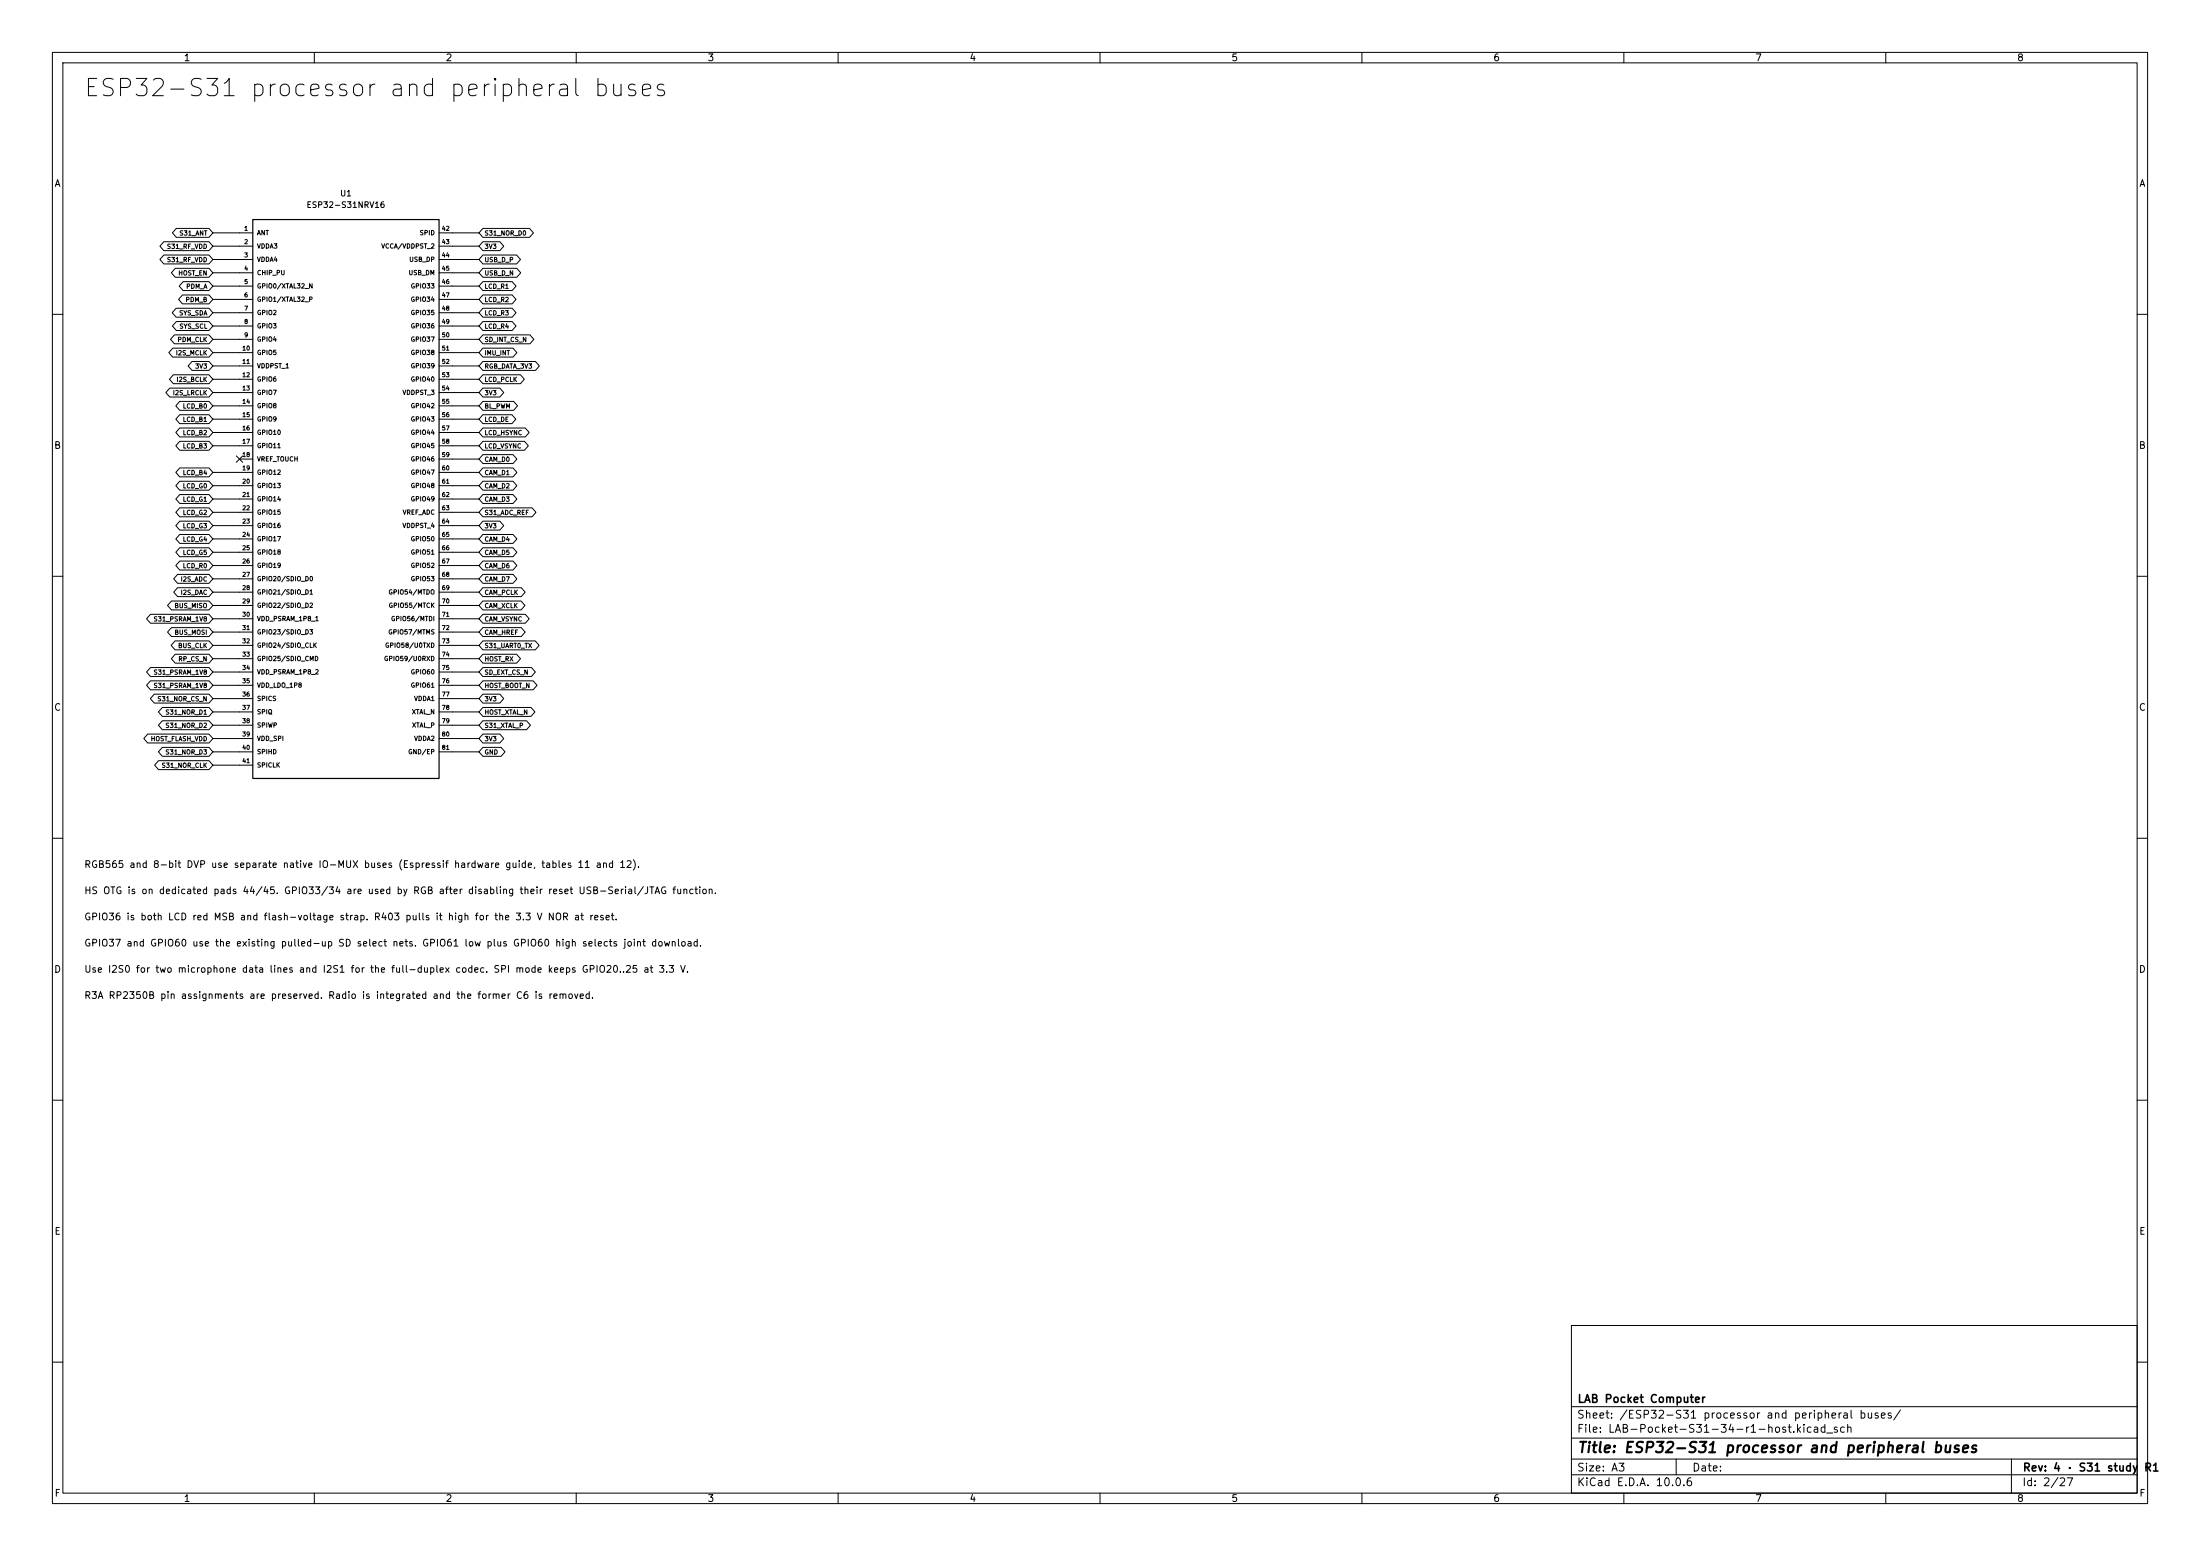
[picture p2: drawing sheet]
(kicad_sch (version 20260101) (generator eeschema) (paper "A3") (title_block (title "ESP32-S31 processor and peripheral buses") (rev "4 · S31 study R1") (company "LAB Pocket Computer")) (lib_symbols
(symbol "S31_34:Part_U1" (pin_names (offset 0.7)) (in_bom yes) (on_board yes)
(property "Reference" "U" (at 0 58.34 0) (effects (font (size 1.1 1.1))))
(property "Value" "ESP32-S31NRV16" (at 0 55.34 0) (effects (font (size 1.1 1.1))))
(symbol "Part_U1_0_1" (rectangle (start -17.78 53.34) (end 17.78 -53.34) (stroke (width 0.23) (type default))(fill (type background))))
(symbol "Part_U1_1_1"
(pin bidirectional line (at -20.32 50.8 0) (length 2.54) (name "ANT" (effects (font (size 0.85 0.85)))) (number "1" (effects (font (size 0.8 0.8)))))
(pin power_in line (at -20.32 48.26 0) (length 2.54) (name "VDDA3" (effects (font (size 0.85 0.85)))) (number "2" (effects (font (size 0.8 0.8)))))
(pin power_in line (at -20.32 45.72 0) (length 2.54) (name "VDDA4" (effects (font (size 0.85 0.85)))) (number "3" (effects (font (size 0.8 0.8)))))
(pin input line (at -20.32 43.18 0) (length 2.54) (name "CHIP_PU" (effects (font (size 0.85 0.85)))) (number "4" (effects (font (size 0.8 0.8)))))
(pin bidirectional line (at -20.32 40.64 0) (length 2.54) (name "GPIO0/XTAL32_N" (effects (font (size 0.85 0.85)))) (number "5" (effects (font (size 0.8 0.8)))))
(pin bidirectional line (at -20.32 38.1 0) (length 2.54) (name "GPIO1/XTAL32_P" (effects (font (size 0.85 0.85)))) (number "6" (effects (font (size 0.8 0.8)))))
(pin bidirectional line (at -20.32 35.56 0) (length 2.54) (name "GPIO2" (effects (font (size 0.85 0.85)))) (number "7" (effects (font (size 0.8 0.8)))))
(pin bidirectional line (at -20.32 33.02 0) (length 2.54) (name "GPIO3" (effects (font (size 0.85 0.85)))) (number "8" (effects (font (size 0.8 0.8)))))
(pin bidirectional line (at -20.32 30.48 0) (length 2.54) (name "GPIO4" (effects (font (size 0.85 0.85)))) (number "9" (effects (font (size 0.8 0.8)))))
(pin bidirectional line (at -20.32 27.94 0) (length 2.54) (name "GPIO5" (effects (font (size 0.85 0.85)))) (number "10" (effects (font (size 0.8 0.8)))))
(pin power_in line (at -20.32 25.4 0) (length 2.54) (name "VDDPST_1" (effects (font (size 0.85 0.85)))) (number "11" (effects (font (size 0.8 0.8)))))
(pin bidirectional line (at -20.32 22.86 0) (length 2.54) (name "GPIO6" (effects (font (size 0.85 0.85)))) (number "12" (effects (font (size 0.8 0.8)))))
(pin bidirectional line (at -20.32 20.32 0) (length 2.54) (name "GPIO7" (effects (font (size 0.85 0.85)))) (number "13" (effects (font (size 0.8 0.8)))))
(pin bidirectional line (at -20.32 17.78 0) (length 2.54) (name "GPIO8" (effects (font (size 0.85 0.85)))) (number "14" (effects (font (size 0.8 0.8)))))
(pin bidirectional line (at -20.32 15.24 0) (length 2.54) (name "GPIO9" (effects (font (size 0.85 0.85)))) (number "15" (effects (font (size 0.8 0.8)))))
(pin bidirectional line (at -20.32 12.7 0) (length 2.54) (name "GPIO10" (effects (font (size 0.85 0.85)))) (number "16" (effects (font (size 0.8 0.8)))))
(pin bidirectional line (at -20.32 10.16 0) (length 2.54) (name "GPIO11" (effects (font (size 0.85 0.85)))) (number "17" (effects (font (size 0.8 0.8)))))
(pin passive line (at -20.32 7.62 0) (length 2.54) (name "VREF_TOUCH" (effects (font (size 0.85 0.85)))) (number "18" (effects (font (size 0.8 0.8)))))
(pin bidirectional line (at -20.32 5.08 0) (length 2.54) (name "GPIO12" (effects (font (size 0.85 0.85)))) (number "19" (effects (font (size 0.8 0.8)))))
(pin bidirectional line (at -20.32 2.54 0) (length 2.54) (name "GPIO13" (effects (font (size 0.85 0.85)))) (number "20" (effects (font (size 0.8 0.8)))))
(pin bidirectional line (at -20.32 0 0) (length 2.54) (name "GPIO14" (effects (font (size 0.85 0.85)))) (number "21" (effects (font (size 0.8 0.8)))))
(pin bidirectional line (at -20.32 -2.54 0) (length 2.54) (name "GPIO15" (effects (font (size 0.85 0.85)))) (number "22" (effects (font (size 0.8 0.8)))))
(pin bidirectional line (at -20.32 -5.08 0) (length 2.54) (name "GPIO16" (effects (font (size 0.85 0.85)))) (number "23" (effects (font (size 0.8 0.8)))))
(pin bidirectional line (at -20.32 -7.62 0) (length 2.54) (name "GPIO17" (effects (font (size 0.85 0.85)))) (number "24" (effects (font (size 0.8 0.8)))))
(pin bidirectional line (at -20.32 -10.16 0) (length 2.54) (name "GPIO18" (effects (font (size 0.85 0.85)))) (number "25" (effects (font (size 0.8 0.8)))))
(pin bidirectional line (at -20.32 -12.7 0) (length 2.54) (name "GPIO19" (effects (font (size 0.85 0.85)))) (number "26" (effects (font (size 0.8 0.8)))))
(pin bidirectional line (at -20.32 -15.24 0) (length 2.54) (name "GPIO20/SDIO_D0" (effects (font (size 0.85 0.85)))) (number "27" (effects (font (size 0.8 0.8)))))
(pin bidirectional line (at -20.32 -17.78 0) (length 2.54) (name "GPIO21/SDIO_D1" (effects (font (size 0.85 0.85)))) (number "28" (effects (font (size 0.8 0.8)))))
(pin bidirectional line (at -20.32 -20.32 0) (length 2.54) (name "GPIO22/SDIO_D2" (effects (font (size 0.85 0.85)))) (number "29" (effects (font (size 0.8 0.8)))))
(pin power_in line (at -20.32 -22.86 0) (length 2.54) (name "VDD_PSRAM_1P8_1" (effects (font (size 0.85 0.85)))) (number "30" (effects (font (size 0.8 0.8)))))
(pin bidirectional line (at -20.32 -25.4 0) (length 2.54) (name "GPIO23/SDIO_D3" (effects (font (size 0.85 0.85)))) (number "31" (effects (font (size 0.8 0.8)))))
(pin bidirectional line (at -20.32 -27.94 0) (length 2.54) (name "GPIO24/SDIO_CLK" (effects (font (size 0.85 0.85)))) (number "32" (effects (font (size 0.8 0.8)))))
(pin bidirectional line (at -20.32 -30.48 0) (length 2.54) (name "GPIO25/SDIO_CMD" (effects (font (size 0.85 0.85)))) (number "33" (effects (font (size 0.8 0.8)))))
(pin power_in line (at -20.32 -33.02 0) (length 2.54) (name "VDD_PSRAM_1P8_2" (effects (font (size 0.85 0.85)))) (number "34" (effects (font (size 0.8 0.8)))))
(pin power_out line (at -20.32 -35.56 0) (length 2.54) (name "VDD_LDO_1P8" (effects (font (size 0.85 0.85)))) (number "35" (effects (font (size 0.8 0.8)))))
(pin output line (at -20.32 -38.1 0) (length 2.54) (name "SPICS" (effects (font (size 0.85 0.85)))) (number "36" (effects (font (size 0.8 0.8)))))
(pin bidirectional line (at -20.32 -40.64 0) (length 2.54) (name "SPIQ" (effects (font (size 0.85 0.85)))) (number "37" (effects (font (size 0.8 0.8)))))
(pin bidirectional line (at -20.32 -43.18 0) (length 2.54) (name "SPIWP" (effects (font (size 0.85 0.85)))) (number "38" (effects (font (size 0.8 0.8)))))
(pin power_out line (at -20.32 -45.72 0) (length 2.54) (name "VDD_SPI" (effects (font (size 0.85 0.85)))) (number "39" (effects (font (size 0.8 0.8)))))
(pin bidirectional line (at -20.32 -48.26 0) (length 2.54) (name "SPIHD" (effects (font (size 0.85 0.85)))) (number "40" (effects (font (size 0.8 0.8)))))
(pin output line (at -20.32 -50.8 0) (length 2.54) (name "SPICLK" (effects (font (size 0.85 0.85)))) (number "41" (effects (font (size 0.8 0.8)))))
(pin bidirectional line (at 20.32 50.8 180) (length 2.54) (name "SPID" (effects (font (size 0.85 0.85)))) (number "42" (effects (font (size 0.8 0.8)))))
(pin power_in line (at 20.32 48.26 180) (length 2.54) (name "VCCA/VDDPST_2" (effects (font (size 0.85 0.85)))) (number "43" (effects (font (size 0.8 0.8)))))
(pin bidirectional line (at 20.32 45.72 180) (length 2.54) (name "USB_DP" (effects (font (size 0.85 0.85)))) (number "44" (effects (font (size 0.8 0.8)))))
(pin bidirectional line (at 20.32 43.18 180) (length 2.54) (name "USB_DM" (effects (font (size 0.85 0.85)))) (number "45" (effects (font (size 0.8 0.8)))))
(pin bidirectional line (at 20.32 40.64 180) (length 2.54) (name "GPIO33" (effects (font (size 0.85 0.85)))) (number "46" (effects (font (size 0.8 0.8)))))
(pin bidirectional line (at 20.32 38.1 180) (length 2.54) (name "GPIO34" (effects (font (size 0.85 0.85)))) (number "47" (effects (font (size 0.8 0.8)))))
(pin bidirectional line (at 20.32 35.56 180) (length 2.54) (name "GPIO35" (effects (font (size 0.85 0.85)))) (number "48" (effects (font (size 0.8 0.8)))))
(pin bidirectional line (at 20.32 33.02 180) (length 2.54) (name "GPIO36" (effects (font (size 0.85 0.85)))) (number "49" (effects (font (size 0.8 0.8)))))
(pin bidirectional line (at 20.32 30.48 180) (length 2.54) (name "GPIO37" (effects (font (size 0.85 0.85)))) (number "50" (effects (font (size 0.8 0.8)))))
(pin bidirectional line (at 20.32 27.94 180) (length 2.54) (name "GPIO38" (effects (font (size 0.85 0.85)))) (number "51" (effects (font (size 0.8 0.8)))))
(pin bidirectional line (at 20.32 25.4 180) (length 2.54) (name "GPIO39" (effects (font (size 0.85 0.85)))) (number "52" (effects (font (size 0.8 0.8)))))
(pin bidirectional line (at 20.32 22.86 180) (length 2.54) (name "GPIO40" (effects (font (size 0.85 0.85)))) (number "53" (effects (font (size 0.8 0.8)))))
(pin power_in line (at 20.32 20.32 180) (length 2.54) (name "VDDPST_3" (effects (font (size 0.85 0.85)))) (number "54" (effects (font (size 0.8 0.8)))))
(pin bidirectional line (at 20.32 17.78 180) (length 2.54) (name "GPIO42" (effects (font (size 0.85 0.85)))) (number "55" (effects (font (size 0.8 0.8)))))
(pin bidirectional line (at 20.32 15.24 180) (length 2.54) (name "GPIO43" (effects (font (size 0.85 0.85)))) (number "56" (effects (font (size 0.8 0.8)))))
(pin bidirectional line (at 20.32 12.7 180) (length 2.54) (name "GPIO44" (effects (font (size 0.85 0.85)))) (number "57" (effects (font (size 0.8 0.8)))))
(pin bidirectional line (at 20.32 10.16 180) (length 2.54) (name "GPIO45" (effects (font (size 0.85 0.85)))) (number "58" (effects (font (size 0.8 0.8)))))
(pin bidirectional line (at 20.32 7.62 180) (length 2.54) (name "GPIO46" (effects (font (size 0.85 0.85)))) (number "59" (effects (font (size 0.8 0.8)))))
(pin bidirectional line (at 20.32 5.08 180) (length 2.54) (name "GPIO47" (effects (font (size 0.85 0.85)))) (number "60" (effects (font (size 0.8 0.8)))))
(pin bidirectional line (at 20.32 2.54 180) (length 2.54) (name "GPIO48" (effects (font (size 0.85 0.85)))) (number "61" (effects (font (size 0.8 0.8)))))
(pin bidirectional line (at 20.32 0 180) (length 2.54) (name "GPIO49" (effects (font (size 0.85 0.85)))) (number "62" (effects (font (size 0.8 0.8)))))
(pin passive line (at 20.32 -2.54 180) (length 2.54) (name "VREF_ADC" (effects (font (size 0.85 0.85)))) (number "63" (effects (font (size 0.8 0.8)))))
(pin power_in line (at 20.32 -5.08 180) (length 2.54) (name "VDDPST_4" (effects (font (size 0.85 0.85)))) (number "64" (effects (font (size 0.8 0.8)))))
(pin bidirectional line (at 20.32 -7.62 180) (length 2.54) (name "GPIO50" (effects (font (size 0.85 0.85)))) (number "65" (effects (font (size 0.8 0.8)))))
(pin bidirectional line (at 20.32 -10.16 180) (length 2.54) (name "GPIO51" (effects (font (size 0.85 0.85)))) (number "66" (effects (font (size 0.8 0.8)))))
(pin bidirectional line (at 20.32 -12.7 180) (length 2.54) (name "GPIO52" (effects (font (size 0.85 0.85)))) (number "67" (effects (font (size 0.8 0.8)))))
(pin bidirectional line (at 20.32 -15.24 180) (length 2.54) (name "GPIO53" (effects (font (size 0.85 0.85)))) (number "68" (effects (font (size 0.8 0.8)))))
(pin bidirectional line (at 20.32 -17.78 180) (length 2.54) (name "GPIO54/MTDO" (effects (font (size 0.85 0.85)))) (number "69" (effects (font (size 0.8 0.8)))))
(pin bidirectional line (at 20.32 -20.32 180) (length 2.54) (name "GPIO55/MTCK" (effects (font (size 0.85 0.85)))) (number "70" (effects (font (size 0.8 0.8)))))
(pin bidirectional line (at 20.32 -22.86 180) (length 2.54) (name "GPIO56/MTDI" (effects (font (size 0.85 0.85)))) (number "71" (effects (font (size 0.8 0.8)))))
(pin bidirectional line (at 20.32 -25.4 180) (length 2.54) (name "GPIO57/MTMS" (effects (font (size 0.85 0.85)))) (number "72" (effects (font (size 0.8 0.8)))))
(pin bidirectional line (at 20.32 -27.94 180) (length 2.54) (name "GPIO58/U0TXD" (effects (font (size 0.85 0.85)))) (number "73" (effects (font (size 0.8 0.8)))))
(pin bidirectional line (at 20.32 -30.48 180) (length 2.54) (name "GPIO59/U0RXD" (effects (font (size 0.85 0.85)))) (number "74" (effects (font (size 0.8 0.8)))))
(pin bidirectional line (at 20.32 -33.02 180) (length 2.54) (name "GPIO60" (effects (font (size 0.85 0.85)))) (number "75" (effects (font (size 0.8 0.8)))))
(pin bidirectional line (at 20.32 -35.56 180) (length 2.54) (name "GPIO61" (effects (font (size 0.85 0.85)))) (number "76" (effects (font (size 0.8 0.8)))))
(pin power_in line (at 20.32 -38.1 180) (length 2.54) (name "VDDA1" (effects (font (size 0.85 0.85)))) (number "77" (effects (font (size 0.8 0.8)))))
(pin passive line (at 20.32 -40.64 180) (length 2.54) (name "XTAL_N" (effects (font (size 0.85 0.85)))) (number "78" (effects (font (size 0.8 0.8)))))
(pin passive line (at 20.32 -43.18 180) (length 2.54) (name "XTAL_P" (effects (font (size 0.85 0.85)))) (number "79" (effects (font (size 0.8 0.8)))))
(pin power_in line (at 20.32 -45.72 180) (length 2.54) (name "VDDA2" (effects (font (size 0.85 0.85)))) (number "80" (effects (font (size 0.8 0.8)))))
(pin power_in line (at 20.32 -48.26 180) (length 2.54) (name "GND/EP" (effects (font (size 0.85 0.85)))) (number "81" (effects (font (size 0.8 0.8))))))))
(text "ESP32-S31 processor and peripheral buses" (at 16 17 0) (effects (font (size 3.3 3.3)) (justify left)))
(symbol (lib_id "S31_34:Part_U1") (at 66.04 95.25 0) (unit 1) (in_bom yes) (on_board yes) (property "Reference" "U1" (at 66.04 36.91 0) (effects (font (size 1.1 1.1))))(property "Value" "ESP32-S31NRV16" (at 66.04 39.11 0) (effects (font (size 1.1 1.1))))(property "Footprint" "LABR4:S31-QFN80" (at 66.04 95.25 0) (effects (font (size 1.1 1.1)) (hide yes)))(property "Datasheet" "${KIPRJMOD}/../datasheets/ESP32-S31_datasheet.pdf" (at 66.04 95.25 0) (effects (font (size 1.1 1.1)) (hide yes)))(property "MPN" "ESP32-S31NRV16" (at 66.04 95.25 0) (effects (font (size 1.1 1.1)) (hide yes))))
(wire (pts (xy 45.72 44.45) (xy 40.64 44.45)) (stroke (width 0) (type default)))
(global_label "S31_ANT" (shape bidirectional) (at 40.64 44.45 180) (effects (font (size 0.85 0.85)) (justify right)))
(wire (pts (xy 45.72 46.99) (xy 40.64 46.99)) (stroke (width 0) (type default)))
(global_label "S31_RF_VDD" (shape bidirectional) (at 40.64 46.99 180) (effects (font (size 0.85 0.85)) (justify right)))
(wire (pts (xy 45.72 49.53) (xy 40.64 49.53)) (stroke (width 0) (type default)))
(global_label "S31_RF_VDD" (shape bidirectional) (at 40.64 49.53 180) (effects (font (size 0.85 0.85)) (justify right)))
(wire (pts (xy 45.72 52.07) (xy 40.64 52.07)) (stroke (width 0) (type default)))
(global_label "HOST_EN" (shape bidirectional) (at 40.64 52.07 180) (effects (font (size 0.85 0.85)) (justify right)))
(wire (pts (xy 45.72 54.61) (xy 40.64 54.61)) (stroke (width 0) (type default)))
(global_label "PDM_A" (shape bidirectional) (at 40.64 54.61 180) (effects (font (size 0.85 0.85)) (justify right)))
(wire (pts (xy 45.72 57.15) (xy 40.64 57.15)) (stroke (width 0) (type default)))
(global_label "PDM_B" (shape bidirectional) (at 40.64 57.15 180) (effects (font (size 0.85 0.85)) (justify right)))
(wire (pts (xy 45.72 59.69) (xy 40.64 59.69)) (stroke (width 0) (type default)))
(global_label "SYS_SDA" (shape bidirectional) (at 40.64 59.69 180) (effects (font (size 0.85 0.85)) (justify right)))
(wire (pts (xy 45.72 62.23) (xy 40.64 62.23)) (stroke (width 0) (type default)))
(global_label "SYS_SCL" (shape bidirectional) (at 40.64 62.23 180) (effects (font (size 0.85 0.85)) (justify right)))
(wire (pts (xy 45.72 64.77) (xy 40.64 64.77)) (stroke (width 0) (type default)))
(global_label "PDM_CLK" (shape bidirectional) (at 40.64 64.77 180) (effects (font (size 0.85 0.85)) (justify right)))
(wire (pts (xy 45.72 67.31) (xy 40.64 67.31)) (stroke (width 0) (type default)))
(global_label "I2S_MCLK" (shape bidirectional) (at 40.64 67.31 180) (effects (font (size 0.85 0.85)) (justify right)))
(wire (pts (xy 45.72 69.85) (xy 40.64 69.85)) (stroke (width 0) (type default)))
(global_label "3V3" (shape bidirectional) (at 40.64 69.85 180) (effects (font (size 0.85 0.85)) (justify right)))
(wire (pts (xy 45.72 72.39) (xy 40.64 72.39)) (stroke (width 0) (type default)))
(global_label "I2S_BCLK" (shape bidirectional) (at 40.64 72.39 180) (effects (font (size 0.85 0.85)) (justify right)))
(wire (pts (xy 45.72 74.93) (xy 40.64 74.93)) (stroke (width 0) (type default)))
(global_label "I2S_LRCLK" (shape bidirectional) (at 40.64 74.93 180) (effects (font (size 0.85 0.85)) (justify right)))
(wire (pts (xy 45.72 77.47) (xy 40.64 77.47)) (stroke (width 0) (type default)))
(global_label "LCD_B0" (shape bidirectional) (at 40.64 77.47 180) (effects (font (size 0.85 0.85)) (justify right)))
(wire (pts (xy 45.72 80.01) (xy 40.64 80.01)) (stroke (width 0) (type default)))
(global_label "LCD_B1" (shape bidirectional) (at 40.64 80.01 180) (effects (font (size 0.85 0.85)) (justify right)))
(wire (pts (xy 45.72 82.55) (xy 40.64 82.55)) (stroke (width 0) (type default)))
(global_label "LCD_B2" (shape bidirectional) (at 40.64 82.55 180) (effects (font (size 0.85 0.85)) (justify right)))
(wire (pts (xy 45.72 85.09) (xy 40.64 85.09)) (stroke (width 0) (type default)))
(global_label "LCD_B3" (shape bidirectional) (at 40.64 85.09 180) (effects (font (size 0.85 0.85)) (justify right)))
(no_connect (at 45.72 87.63))
(wire (pts (xy 45.72 90.17) (xy 40.64 90.17)) (stroke (width 0) (type default)))
(global_label "LCD_B4" (shape bidirectional) (at 40.64 90.17 180) (effects (font (size 0.85 0.85)) (justify right)))
(wire (pts (xy 45.72 92.71) (xy 40.64 92.71)) (stroke (width 0) (type default)))
(global_label "LCD_G0" (shape bidirectional) (at 40.64 92.71 180) (effects (font (size 0.85 0.85)) (justify right)))
(wire (pts (xy 45.72 95.25) (xy 40.64 95.25)) (stroke (width 0) (type default)))
(global_label "LCD_G1" (shape bidirectional) (at 40.64 95.25 180) (effects (font (size 0.85 0.85)) (justify right)))
(wire (pts (xy 45.72 97.79) (xy 40.64 97.79)) (stroke (width 0) (type default)))
(global_label "LCD_G2" (shape bidirectional) (at 40.64 97.79 180) (effects (font (size 0.85 0.85)) (justify right)))
(wire (pts (xy 45.72 100.33) (xy 40.64 100.33)) (stroke (width 0) (type default)))
(global_label "LCD_G3" (shape bidirectional) (at 40.64 100.33 180) (effects (font (size 0.85 0.85)) (justify right)))
(wire (pts (xy 45.72 102.87) (xy 40.64 102.87)) (stroke (width 0) (type default)))
(global_label "LCD_G4" (shape bidirectional) (at 40.64 102.87 180) (effects (font (size 0.85 0.85)) (justify right)))
(wire (pts (xy 45.72 105.41) (xy 40.64 105.41)) (stroke (width 0) (type default)))
(global_label "LCD_G5" (shape bidirectional) (at 40.64 105.41 180) (effects (font (size 0.85 0.85)) (justify right)))
(wire (pts (xy 45.72 107.95) (xy 40.64 107.95)) (stroke (width 0) (type default)))
(global_label "LCD_R0" (shape bidirectional) (at 40.64 107.95 180) (effects (font (size 0.85 0.85)) (justify right)))
(wire (pts (xy 45.72 110.49) (xy 40.64 110.49)) (stroke (width 0) (type default)))
(global_label "I2S_ADC" (shape bidirectional) (at 40.64 110.49 180) (effects (font (size 0.85 0.85)) (justify right)))
(wire (pts (xy 45.72 113.03) (xy 40.64 113.03)) (stroke (width 0) (type default)))
(global_label "I2S_DAC" (shape bidirectional) (at 40.64 113.03 180) (effects (font (size 0.85 0.85)) (justify right)))
(wire (pts (xy 45.72 115.57) (xy 40.64 115.57)) (stroke (width 0) (type default)))
(global_label "BUS_MISO" (shape bidirectional) (at 40.64 115.57 180) (effects (font (size 0.85 0.85)) (justify right)))
(wire (pts (xy 45.72 118.11) (xy 40.64 118.11)) (stroke (width 0) (type default)))
(global_label "S31_PSRAM_1V8" (shape bidirectional) (at 40.64 118.11 180) (effects (font (size 0.85 0.85)) (justify right)))
(wire (pts (xy 45.72 120.65) (xy 40.64 120.65)) (stroke (width 0) (type default)))
(global_label "BUS_MOSI" (shape bidirectional) (at 40.64 120.65 180) (effects (font (size 0.85 0.85)) (justify right)))
(wire (pts (xy 45.72 123.19) (xy 40.64 123.19)) (stroke (width 0) (type default)))
(global_label "BUS_CLK" (shape bidirectional) (at 40.64 123.19 180) (effects (font (size 0.85 0.85)) (justify right)))
(wire (pts (xy 45.72 125.73) (xy 40.64 125.73)) (stroke (width 0) (type default)))
(global_label "RP_CS_N" (shape bidirectional) (at 40.64 125.73 180) (effects (font (size 0.85 0.85)) (justify right)))
(wire (pts (xy 45.72 128.27) (xy 40.64 128.27)) (stroke (width 0) (type default)))
(global_label "S31_PSRAM_1V8" (shape bidirectional) (at 40.64 128.27 180) (effects (font (size 0.85 0.85)) (justify right)))
(wire (pts (xy 45.72 130.81) (xy 40.64 130.81)) (stroke (width 0) (type default)))
(global_label "S31_PSRAM_1V8" (shape bidirectional) (at 40.64 130.81 180) (effects (font (size 0.85 0.85)) (justify right)))
(wire (pts (xy 45.72 133.35) (xy 40.64 133.35)) (stroke (width 0) (type default)))
(global_label "S31_NOR_CS_N" (shape bidirectional) (at 40.64 133.35 180) (effects (font (size 0.85 0.85)) (justify right)))
(wire (pts (xy 45.72 135.89) (xy 40.64 135.89)) (stroke (width 0) (type default)))
(global_label "S31_NOR_D1" (shape bidirectional) (at 40.64 135.89 180) (effects (font (size 0.85 0.85)) (justify right)))
(wire (pts (xy 45.72 138.43) (xy 40.64 138.43)) (stroke (width 0) (type default)))
(global_label "S31_NOR_D2" (shape bidirectional) (at 40.64 138.43 180) (effects (font (size 0.85 0.85)) (justify right)))
(wire (pts (xy 45.72 140.97) (xy 40.64 140.97)) (stroke (width 0) (type default)))
(global_label "HOST_FLASH_VDD" (shape bidirectional) (at 40.64 140.97 180) (effects (font (size 0.85 0.85)) (justify right)))
(wire (pts (xy 45.72 143.51) (xy 40.64 143.51)) (stroke (width 0) (type default)))
(global_label "S31_NOR_D3" (shape bidirectional) (at 40.64 143.51 180) (effects (font (size 0.85 0.85)) (justify right)))
(wire (pts (xy 45.72 146.05) (xy 40.64 146.05)) (stroke (width 0) (type default)))
(global_label "S31_NOR_CLK" (shape bidirectional) (at 40.64 146.05 180) (effects (font (size 0.85 0.85)) (justify right)))
(wire (pts (xy 86.36 44.45) (xy 91.44 44.45)) (stroke (width 0) (type default)))
(global_label "S31_NOR_D0" (shape bidirectional) (at 91.44 44.45 0) (effects (font (size 0.85 0.85)) (justify left)))
(wire (pts (xy 86.36 46.99) (xy 91.44 46.99)) (stroke (width 0) (type default)))
(global_label "3V3" (shape bidirectional) (at 91.44 46.99 0) (effects (font (size 0.85 0.85)) (justify left)))
(wire (pts (xy 86.36 49.53) (xy 91.44 49.53)) (stroke (width 0) (type default)))
(global_label "USB_D_P" (shape bidirectional) (at 91.44 49.53 0) (effects (font (size 0.85 0.85)) (justify left)))
(wire (pts (xy 86.36 52.07) (xy 91.44 52.07)) (stroke (width 0) (type default)))
(global_label "USB_D_N" (shape bidirectional) (at 91.44 52.07 0) (effects (font (size 0.85 0.85)) (justify left)))
(wire (pts (xy 86.36 54.61) (xy 91.44 54.61)) (stroke (width 0) (type default)))
(global_label "LCD_R1" (shape bidirectional) (at 91.44 54.61 0) (effects (font (size 0.85 0.85)) (justify left)))
(wire (pts (xy 86.36 57.15) (xy 91.44 57.15)) (stroke (width 0) (type default)))
(global_label "LCD_R2" (shape bidirectional) (at 91.44 57.15 0) (effects (font (size 0.85 0.85)) (justify left)))
(wire (pts (xy 86.36 59.69) (xy 91.44 59.69)) (stroke (width 0) (type default)))
(global_label "LCD_R3" (shape bidirectional) (at 91.44 59.69 0) (effects (font (size 0.85 0.85)) (justify left)))
(wire (pts (xy 86.36 62.23) (xy 91.44 62.23)) (stroke (width 0) (type default)))
(global_label "LCD_R4" (shape bidirectional) (at 91.44 62.23 0) (effects (font (size 0.85 0.85)) (justify left)))
(wire (pts (xy 86.36 64.77) (xy 91.44 64.77)) (stroke (width 0) (type default)))
(global_label "SD_INT_CS_N" (shape bidirectional) (at 91.44 64.77 0) (effects (font (size 0.85 0.85)) (justify left)))
(wire (pts (xy 86.36 67.31) (xy 91.44 67.31)) (stroke (width 0) (type default)))
(global_label "IMU_INT" (shape bidirectional) (at 91.44 67.31 0) (effects (font (size 0.85 0.85)) (justify left)))
(wire (pts (xy 86.36 69.85) (xy 91.44 69.85)) (stroke (width 0) (type default)))
(global_label "RGB_DATA_3V3" (shape bidirectional) (at 91.44 69.85 0) (effects (font (size 0.85 0.85)) (justify left)))
(wire (pts (xy 86.36 72.39) (xy 91.44 72.39)) (stroke (width 0) (type default)))
(global_label "LCD_PCLK" (shape bidirectional) (at 91.44 72.39 0) (effects (font (size 0.85 0.85)) (justify left)))
(wire (pts (xy 86.36 74.93) (xy 91.44 74.93)) (stroke (width 0) (type default)))
(global_label "3V3" (shape bidirectional) (at 91.44 74.93 0) (effects (font (size 0.85 0.85)) (justify left)))
(wire (pts (xy 86.36 77.47) (xy 91.44 77.47)) (stroke (width 0) (type default)))
(global_label "BL_PWM" (shape bidirectional) (at 91.44 77.47 0) (effects (font (size 0.85 0.85)) (justify left)))
(wire (pts (xy 86.36 80.01) (xy 91.44 80.01)) (stroke (width 0) (type default)))
(global_label "LCD_DE" (shape bidirectional) (at 91.44 80.01 0) (effects (font (size 0.85 0.85)) (justify left)))
(wire (pts (xy 86.36 82.55) (xy 91.44 82.55)) (stroke (width 0) (type default)))
(global_label "LCD_HSYNC" (shape bidirectional) (at 91.44 82.55 0) (effects (font (size 0.85 0.85)) (justify left)))
(wire (pts (xy 86.36 85.09) (xy 91.44 85.09)) (stroke (width 0) (type default)))
(global_label "LCD_VSYNC" (shape bidirectional) (at 91.44 85.09 0) (effects (font (size 0.85 0.85)) (justify left)))
(wire (pts (xy 86.36 87.63) (xy 91.44 87.63)) (stroke (width 0) (type default)))
(global_label "CAM_D0" (shape bidirectional) (at 91.44 87.63 0) (effects (font (size 0.85 0.85)) (justify left)))
(wire (pts (xy 86.36 90.17) (xy 91.44 90.17)) (stroke (width 0) (type default)))
(global_label "CAM_D1" (shape bidirectional) (at 91.44 90.17 0) (effects (font (size 0.85 0.85)) (justify left)))
(wire (pts (xy 86.36 92.71) (xy 91.44 92.71)) (stroke (width 0) (type default)))
(global_label "CAM_D2" (shape bidirectional) (at 91.44 92.71 0) (effects (font (size 0.85 0.85)) (justify left)))
(wire (pts (xy 86.36 95.25) (xy 91.44 95.25)) (stroke (width 0) (type default)))
(global_label "CAM_D3" (shape bidirectional) (at 91.44 95.25 0) (effects (font (size 0.85 0.85)) (justify left)))
(wire (pts (xy 86.36 97.79) (xy 91.44 97.79)) (stroke (width 0) (type default)))
(global_label "S31_ADC_REF" (shape bidirectional) (at 91.44 97.79 0) (effects (font (size 0.85 0.85)) (justify left)))
(wire (pts (xy 86.36 100.33) (xy 91.44 100.33)) (stroke (width 0) (type default)))
(global_label "3V3" (shape bidirectional) (at 91.44 100.33 0) (effects (font (size 0.85 0.85)) (justify left)))
(wire (pts (xy 86.36 102.87) (xy 91.44 102.87)) (stroke (width 0) (type default)))
(global_label "CAM_D4" (shape bidirectional) (at 91.44 102.87 0) (effects (font (size 0.85 0.85)) (justify left)))
(wire (pts (xy 86.36 105.41) (xy 91.44 105.41)) (stroke (width 0) (type default)))
(global_label "CAM_D5" (shape bidirectional) (at 91.44 105.41 0) (effects (font (size 0.85 0.85)) (justify left)))
(wire (pts (xy 86.36 107.95) (xy 91.44 107.95)) (stroke (width 0) (type default)))
(global_label "CAM_D6" (shape bidirectional) (at 91.44 107.95 0) (effects (font (size 0.85 0.85)) (justify left)))
(wire (pts (xy 86.36 110.49) (xy 91.44 110.49)) (stroke (width 0) (type default)))
(global_label "CAM_D7" (shape bidirectional) (at 91.44 110.49 0) (effects (font (size 0.85 0.85)) (justify left)))
(wire (pts (xy 86.36 113.03) (xy 91.44 113.03)) (stroke (width 0) (type default)))
(global_label "CAM_PCLK" (shape bidirectional) (at 91.44 113.03 0) (effects (font (size 0.85 0.85)) (justify left)))
(wire (pts (xy 86.36 115.57) (xy 91.44 115.57)) (stroke (width 0) (type default)))
(global_label "CAM_XCLK" (shape bidirectional) (at 91.44 115.57 0) (effects (font (size 0.85 0.85)) (justify left)))
(wire (pts (xy 86.36 118.11) (xy 91.44 118.11)) (stroke (width 0) (type default)))
(global_label "CAM_VSYNC" (shape bidirectional) (at 91.44 118.11 0) (effects (font (size 0.85 0.85)) (justify left)))
(wire (pts (xy 86.36 120.65) (xy 91.44 120.65)) (stroke (width 0) (type default)))
(global_label "CAM_HREF" (shape bidirectional) (at 91.44 120.65 0) (effects (font (size 0.85 0.85)) (justify left)))
(wire (pts (xy 86.36 123.19) (xy 91.44 123.19)) (stroke (width 0) (type default)))
(global_label "S31_UART0_TX" (shape bidirectional) (at 91.44 123.19 0) (effects (font (size 0.85 0.85)) (justify left)))
(wire (pts (xy 86.36 125.73) (xy 91.44 125.73)) (stroke (width 0) (type default)))
(global_label "HOST_RX" (shape bidirectional) (at 91.44 125.73 0) (effects (font (size 0.85 0.85)) (justify left)))
(wire (pts (xy 86.36 128.27) (xy 91.44 128.27)) (stroke (width 0) (type default)))
(global_label "SD_EXT_CS_N" (shape bidirectional) (at 91.44 128.27 0) (effects (font (size 0.85 0.85)) (justify left)))
(wire (pts (xy 86.36 130.81) (xy 91.44 130.81)) (stroke (width 0) (type default)))
(global_label "HOST_BOOT_N" (shape bidirectional) (at 91.44 130.81 0) (effects (font (size 0.85 0.85)) (justify left)))
(wire (pts (xy 86.36 133.35) (xy 91.44 133.35)) (stroke (width 0) (type default)))
(global_label "3V3" (shape bidirectional) (at 91.44 133.35 0) (effects (font (size 0.85 0.85)) (justify left)))
(wire (pts (xy 86.36 135.89) (xy 91.44 135.89)) (stroke (width 0) (type default)))
(global_label "HOST_XTAL_N" (shape bidirectional) (at 91.44 135.89 0) (effects (font (size 0.85 0.85)) (justify left)))
(wire (pts (xy 86.36 138.43) (xy 91.44 138.43)) (stroke (width 0) (type default)))
(global_label "S31_XTAL_P" (shape bidirectional) (at 91.44 138.43 0) (effects (font (size 0.85 0.85)) (justify left)))
(wire (pts (xy 86.36 140.97) (xy 91.44 140.97)) (stroke (width 0) (type default)))
(global_label "3V3" (shape bidirectional) (at 91.44 140.97 0) (effects (font (size 0.85 0.85)) (justify left)))
(wire (pts (xy 86.36 143.51) (xy 91.44 143.51)) (stroke (width 0) (type default)))
(global_label "GND" (shape bidirectional) (at 91.44 143.51 0) (effects (font (size 0.85 0.85)) (justify left)))
(text "RGB565 and 8-bit DVP use separate native IO-MUX buses (Espressif hardware guide, tables 11 and 12)." (at 16 165.24 0) (effects (font (size 1.3 1.3)) (justify left)))
(text "HS OTG is on dedicated pads 44/45. GPIO33/34 are used by RGB after disabling their reset USB-Serial/JTAG function." (at 16 170.24 0) (effects (font (size 1.3 1.3)) (justify left)))
(text "GPIO36 is both LCD red MSB and flash-voltage strap. R403 pulls it high for the 3.3 V NOR at reset." (at 16 175.24 0) (effects (font (size 1.3 1.3)) (justify left)))
(text "GPIO37 and GPIO60 use the existing pulled-up SD select nets. GPIO61 low plus GPIO60 high selects joint download." (at 16 180.24 0) (effects (font (size 1.3 1.3)) (justify left)))
(text "Use I2S0 for two microphone data lines and I2S1 for the full-duplex codec. SPI mode keeps GPIO20..25 at 3.3 V." (at 16 185.24 0) (effects (font (size 1.3 1.3)) (justify left)))
(text "R3A RP2350B pin assignments are preserved. Radio is integrated and the former C6 is removed." (at 16 190.24 0) (effects (font (size 1.3 1.3)) (justify left)))
(embedded_fonts no))
